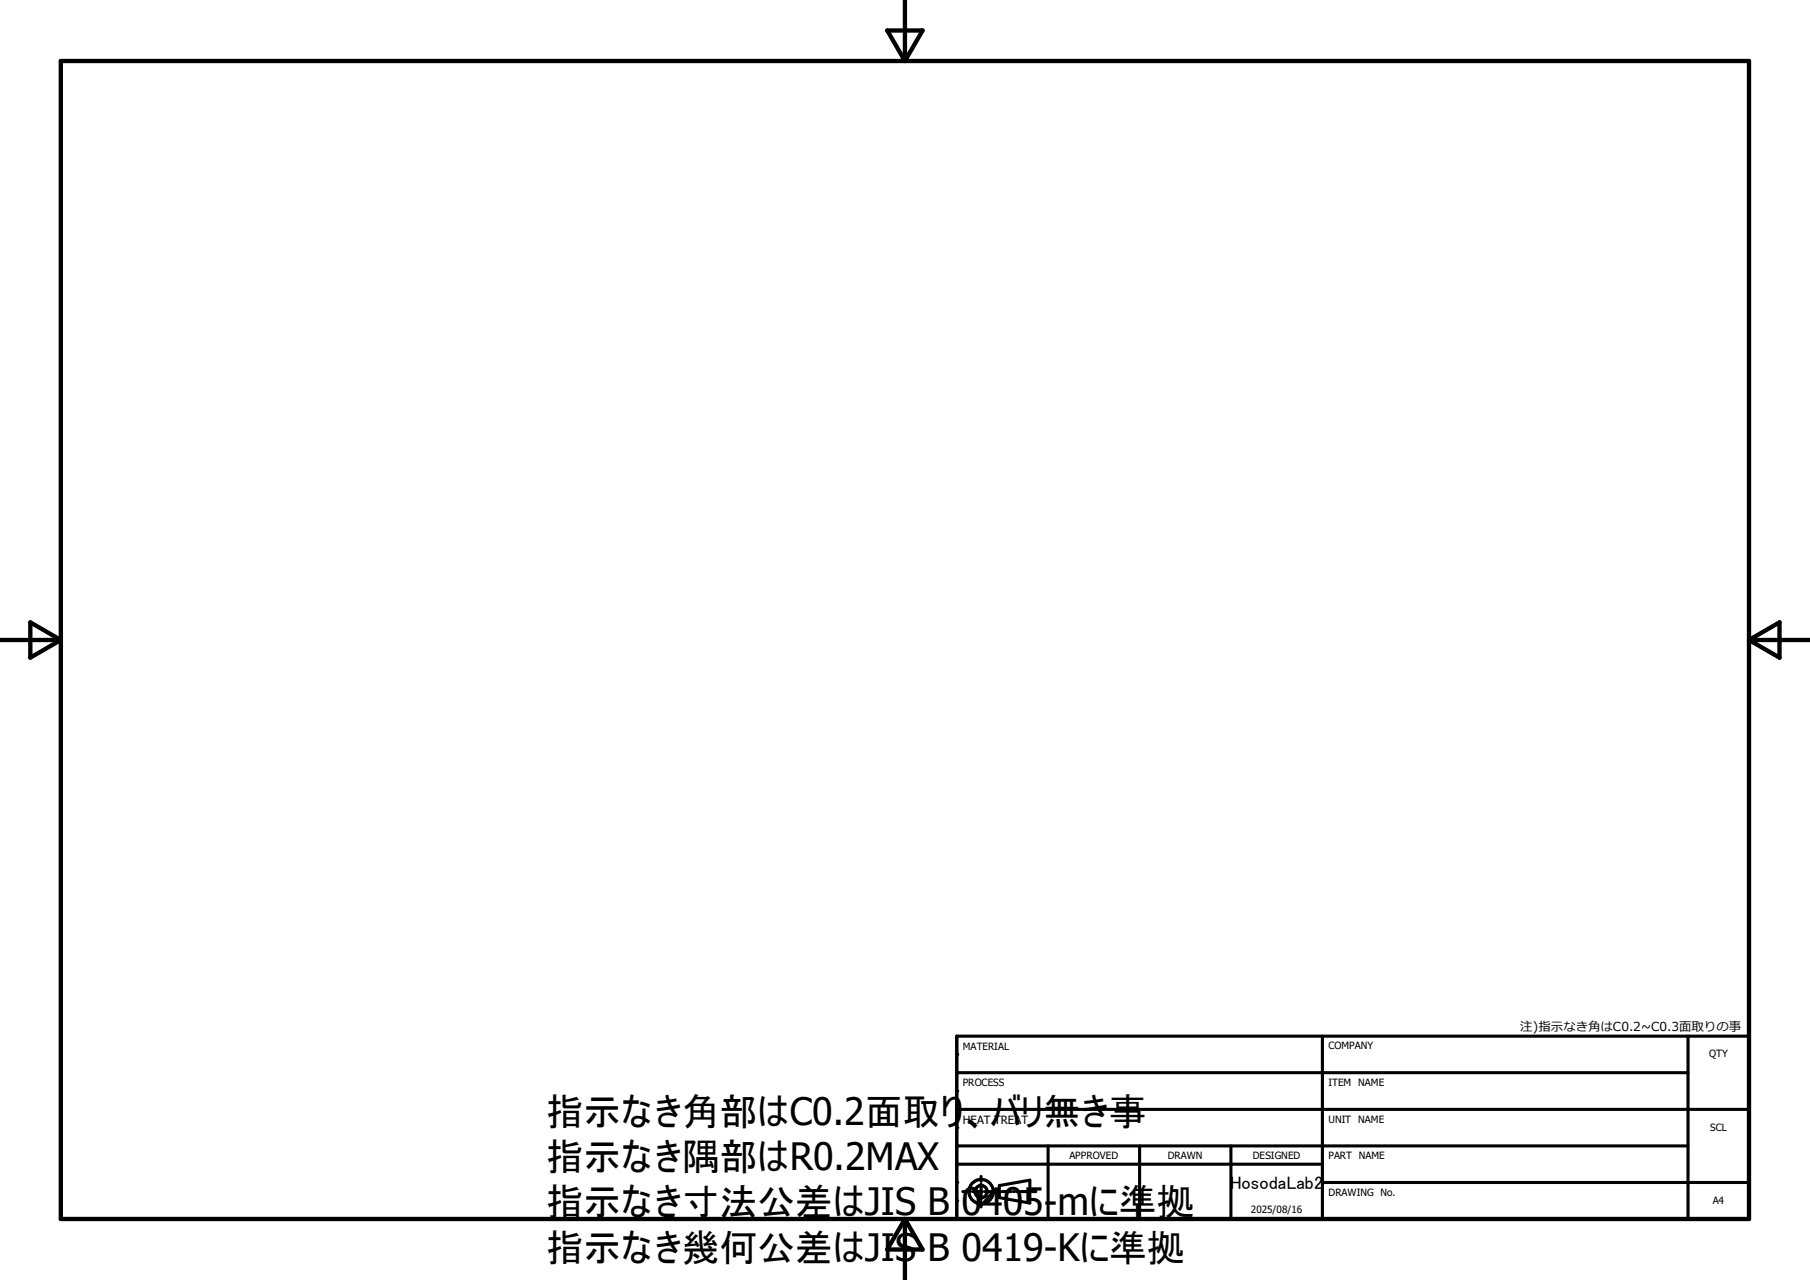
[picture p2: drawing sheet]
<svg xmlns="http://www.w3.org/2000/svg" width="297mm" height="210mm" viewBox="0 0 297 210" stroke-linecap="round" stroke-linejoin="round" font-family="sans-serif">
<path d="M10 10h277v190h-277zM145.6 5h5.8l-2.9 5zM148.5 0v10M0 105h10M5 102.1l5 2.9-5 2.9zM287 105h10M287 105l5-2.9v5.8zM148.5 200v10M148.5 200l2.9 5h-5.8z" fill="none" stroke="#000" stroke-width=".71"/>
<g fill="none" stroke="#000" stroke-width=".51">
<path d="M157 176h120M157 170h130v30h-130zM217 170v30M277 170v30M157 191h60M157 188h120M157 182h130M158 195.5h.8M159.2 195.5h.1M159.6 195.5h1.6M161 193v.8M161 194.2v.1"/>
<path d="M161 194.7v1.6M161 196.7v.1M161 197.2v.8M161.5 195.5h.1M162 195.5h1.6M164 195.5h.1M164 194.5l5-.9v3.8l-5-.9zM164.4 195.5h1.6M166.3 195.5h.1M166.8 195.5h1.6M168.8 195.5h.1M169.2 195.5h.8"/>
<path d="M172 188v12M187 188v12M202 188v12M217 194h70"/>
<circle cx="161" cy="195.5" r="1"/>
<circle cx="161" cy="195.5" r="2"/>
</g>
<g fill="#000">
<circle cx="157" cy="179" r=".25"/>
<circle cx="157" cy="173" r=".25"/>
<circle cx="157" cy="176" r=".25"/>
<circle cx="157" cy="185" r=".25"/>
<circle cx="157" cy="191" r=".25"/>
<circle cx="157" cy="197" r=".25"/>
<circle cx="157" cy="188" r=".25"/>
<circle cx="157" cy="182" r=".25"/>
<circle cx="157" cy="194" r=".25"/>
</g>
<g font-size="6.2">
<text x="89.6" y="184.6">指示なき角部はC0.2面取り、バリ無き事</text>
<text x="89.6" y="192">指示なき隅部はR0.2MAX</text>
<text x="89.6" y="199.4">指示なき寸法公差はJIS B 0405-mに準拠</text>
<text x="89.6" y="206.9">指示なき幾何公差はJIS B 0419-Kに準拠</text>
</g>
<text font-size="3" x="201.8" y="195">HosodaLab2</text>
<text font-size="2" x="249.5" y="169.1">注)指示なき角はC0.2~C0.3面取りの事</text>
<text font-size="1.9" x="158" y="184.4">HEAT TREAT</text>
<g font-size="1.6">
<text x="158" y="172.2">MATERIAL</text>
<text x="218" y="172.1">COMPANY</text>
<text x="280.5" y="173.5">QTY</text>
<text x="158" y="178.2">PROCESS</text>
<text x="218" y="178.2">ITEM</text>
<text x="222.9" y="178.2">NAME</text>
<text x="218" y="184.2">UNIT NAME</text>
<text x="280.6" y="185.6">SCL</text>
<text x="175.5" y="190.1">APPROVED</text>
<text x="191.6" y="190.1">DRAWN</text>
<text x="205.6" y="190.1">DESIGNED</text>
<text x="218" y="190.2">PART NAME</text>
<text x="218" y="196.2">DRAWING No.</text>
<text x="281.1" y="197.6">A4</text>
<text x="205.2" y="199">2025/08/16</text>
</g>
</svg>
